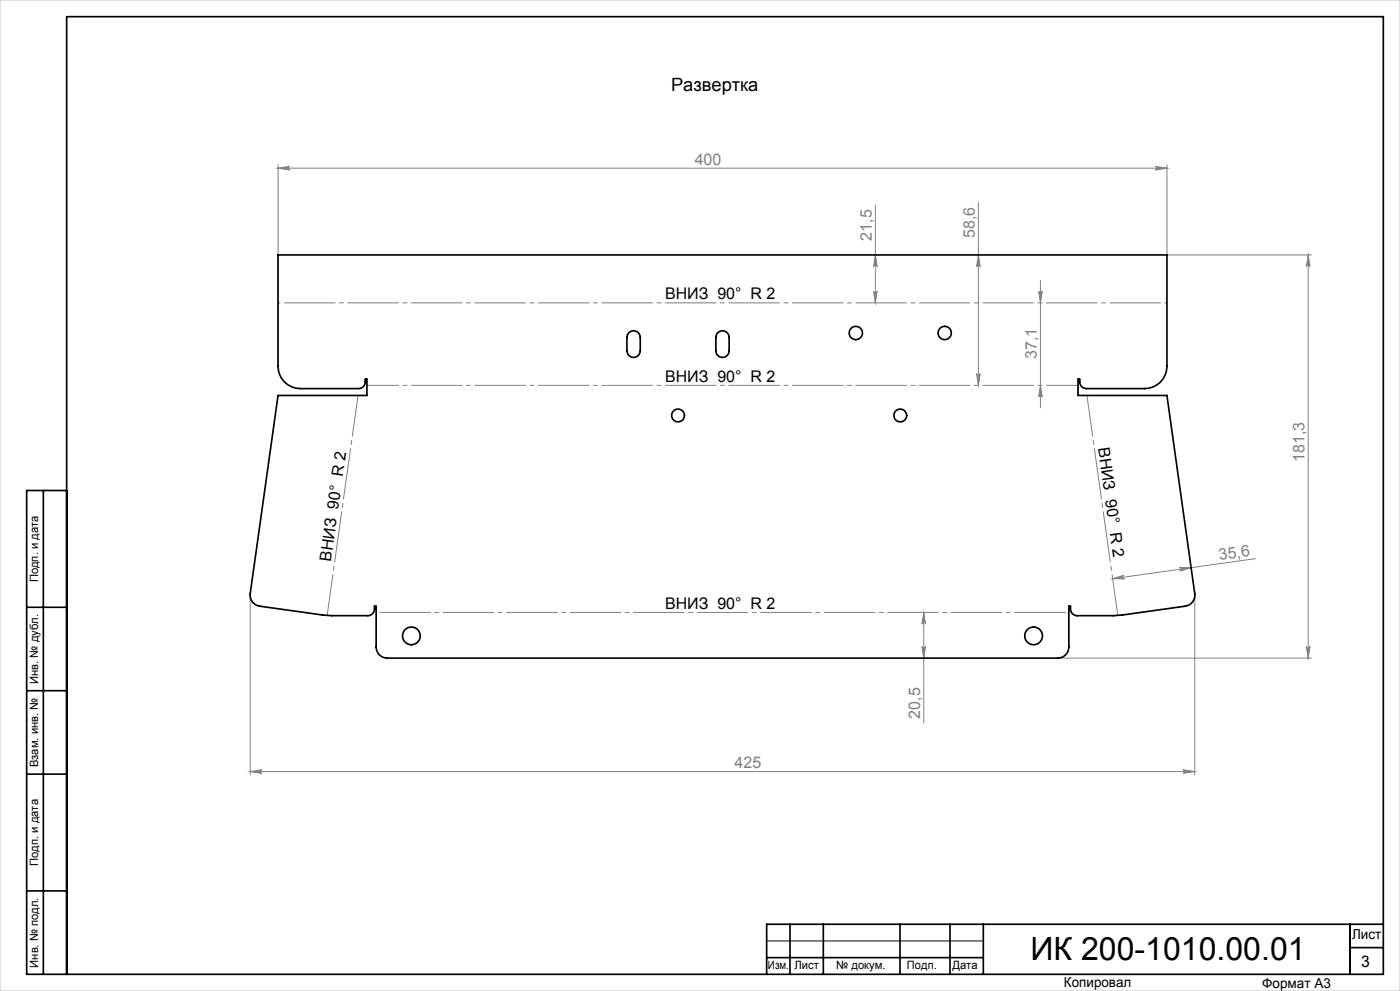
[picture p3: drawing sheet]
<svg xmlns="http://www.w3.org/2000/svg" width="420mm" height="297mm" viewBox="0 0 420 297" stroke-linecap="round" stroke-linejoin="round" font-family="sans-serif">
<g fill="none" stroke="#808080" stroke-width=".3">
<path d="M83.4 49.4v27M83.4 50.4h266.7M83.4 50.4l3.5-.5a.54 .54 0 0 0-.5 .5 .54 .54 0 0 0 .5 .5zM346.6 49.9l3.5 .5-3.5 .5a.54 .54 0 0 0 .5-.5 .54 .54 0 0 0-.5-.5zM350.1 49.4v27h43.4M262.6 76.4l.5 3.5a.54 .54 0 0 0-.5-.5 .54 .54 0 0 0-.5 .5zM262.6 61.4v29.4M293.5 76.4l.6 3.5a.54 .54 0 0 0-.6-.5 .54 .54 0 0 0-.5 .5zM293.5 60.7v54.8M392.5 76.4v120.8M392.5 76.4l.5 3.5a.54 .54 0 0 0-.5-.5 .54 .54 0 0 0-.6 .5zM262.1 87.3a.54 .54 0 0 0 .5 .5 .54 .54 0 0 0 .5-.5l-.5 3.5z"/>
<path d="M311.6 87.3a.54 .54 0 0 0 .5 .5 .54 .54 0 0 0 .6-.5l-.6 3.5zM312.1 84v38.2M293 112a.54 .54 0 0 0 .5 .5 .54 .54 0 0 0 .6-.5l-.6 3.5zM312.1 115.5l.6 3.5a.54 .54 0 0 0-.6-.5 .54 .54 0 0 0-.5 .5zM75.1 177.9v54.3M333.8 173.4l3.4-1a.54 .54 0 0 0-.4 .6 .54 .54 0 0 0 .5 .5zM353.8 170.1h3.5l-3.4 1.1a.54 .54 0 0 0 .5-.6 .54 .54 0 0 0-.6-.5zM358.4 177.9v54.3M376.6 167.4l-42.8 6M276.6 193.7a.54 .54 0 0 0 .5 .5 .54 .54 0 0 0 .6-.5l-.6 3.5zM277.1 183.5v33.2M277.1 183.5l.6 3.5a.54 .54 0 0 0-.6-.5 .54 .54 0 0 0-.5 .5z"/>
<path d="M317.3 197.2h76.2M391.9 193.7a.54 .54 0 0 0 .6 .5 .54 .54 0 0 0 .5-.5l-.5 3.5zM75.1 231.2h283.3M75.1 231.2l3.5-.5a.54 .54 0 0 0-.5 .5 .54 .54 0 0 0 .5 .6zM354.9 230.7l3.5 .5-3.5 .6a.54 .54 0 0 0 .5-.6 .54 .54 0 0 0-.5-.5z"/>
</g>
<path d="M230 282h65" fill="none" stroke="#000" stroke-width=".3"/>
<g fill="none" stroke="#000" stroke-width=".5">
<path d="M13 147v145M20 147h-12v145h407v-287h-395v287M8 182h12M8 207h12M8 232h12M8 267h12M237 277v15M247 277v15M270 277v15M285 277v15M295 277v15M405 277v15"/>
<path d="M415 277h-185v15M230 287h65M405 284h10"/>
</g>
<path d="M326.1 118.5l9.2 65.9M98.1 184.4l9.3-65.9" fill="none" stroke="#808080" stroke-width=".3" stroke-dasharray="15.2 1.3 1.3 1.3" stroke-dashoffset="2.9"/>
<path d="M323.4 115.5h-213.3" fill="none" stroke="#808080" stroke-width=".3" stroke-dasharray="15.2 1.3 1.3 1.3" stroke-dashoffset="5.7"/>
<path d="M83.4 90.8h266.7" fill="none" stroke="#808080" stroke-width=".3" stroke-dasharray="15.2 1.3 1.3 1.3" stroke-dashoffset="-1.9"/>
<path d="M320.6 183.5h-207.8" fill="none" stroke="#808080" stroke-width=".3" stroke-dasharray="15.2 1.3 1.3 1.3" stroke-dashoffset="-1"/>
<path d="M0 0h420v297h-420z" fill="none" stroke="#c0c0c0" stroke-width=".3"/>
<g fill="#808080">
<path d="M75.1 231.2l3.5-.5a.54 .54 0 0 0-.5 .5 .54 .54 0 0 0 .5 .6zM354.9 230.7l3.5 .5-3.5 .6a.54 .54 0 0 0 .5-.6 .54 .54 0 0 0-.5-.5z"/>
<path d="M346.6 49.9l3.5 .5-3.5 .5a.54 .54 0 0 0 .5-.5 .54 .54 0 0 0-.5-.5zM83.4 50.4l3.5-.5a.54 .54 0 0 0-.5 .5 .54 .54 0 0 0 .5 .5z"/>
<path d="M333.8 173.4l3.4-1a.54 .54 0 0 0-.4 .6 .54 .54 0 0 0 .5 .5zM353.8 170.1h3.5l-3.4 1.1a.54 .54 0 0 0 .5-.6 .54 .54 0 0 0-.6-.5z"/>
<path d="M262.1 87.3a.54 .54 0 0 0 .5 .5 .54 .54 0 0 0 .5-.5l-.5 3.5zM262.6 76.4l.5 3.5a.54 .54 0 0 0-.5-.5 .54 .54 0 0 0-.5 .5zM293 112a.54 .54 0 0 0 .5 .5 .54 .54 0 0 0 .6-.5l-.6 3.5zM293.5 76.4l.6 3.5a.54 .54 0 0 0-.6-.5 .54 .54 0 0 0-.5 .5zM312.1 115.5l.6 3.5a.54 .54 0 0 0-.6-.5 .54 .54 0 0 0-.5 .5zM311.6 87.3a.54 .54 0 0 0 .5 .5 .54 .54 0 0 0 .6-.5l-.6 3.5z"/>
<path d="M392.5 76.4l.5 3.5a.54 .54 0 0 0-.5-.5 .54 .54 0 0 0-.6 .5zM391.9 193.7a.54 .54 0 0 0 .6 .5 .54 .54 0 0 0 .5-.5l-.5 3.5zM277.1 183.5l.6 3.5a.54 .54 0 0 0-.6-.5 .54 .54 0 0 0-.5 .5zM276.6 193.7a.54 .54 0 0 0 .5 .5 .54 .54 0 0 0 .6-.5l-.6 3.5z"/>
</g>
<g fill="none" stroke="#000" stroke-width=".5">
<path d="M83.4 76.4h266.7v33.4a6.7 6.7 0 0 1-6.7 6.7h-17.5a2.17 2.17 0 0 1-2-2.9h-.5v4.9h26.7l8.3 59.4a3.3 3.3 0 0 1-2.8 3.8l-18.9 2.6-2.7 .2h-10.9a2.17 2.17 0 0 1-2-2.8h-.5v12.2a3.3 3.3 0 0 1-3.3 3.3h-201.1a3.3 3.3 0 0 1-3.4-3.3v-12.2h-.5a2.2 2.2 0 0 1-2 2.8h-10.8l-2.7-.2-18.9-2.6a3.3 3.3 0 0 1-2.8-3.8l8.3-59.4h26.7v-4.9h-.5a2.2 2.2 0 0 1-2 2.9h-17.5a6.7 6.7 0 0 1-6.7-6.7zM188.5 99.8a2 2 0 0 1 2.3-.6 2 2 0 0 1 1.3 1.9v4a2 2 0 0 1-2 2 2 2 0 0 1-2-2v-4zM215.2 99.8a2 2 0 0 1 2.2-.6 2 2 0 0 1 1.3 1.9v4a2 2 0 0 1-2 2 2 2 0 0 1-2-2v-4z"/>
<circle cx="256.7" cy="99.8" r="2"/>
<circle cx="283.4" cy="99.8" r="2"/>
<circle cx="203.4" cy="124.5" r="1.93"/>
<circle cx="270.1" cy="124.5" r="1.93"/>
<circle cx="123.4" cy="190.6" r="2.67"/>
<circle cx="310.1" cy="190.6" r="2.67"/>
</g>
<text font-size="9.6" x="309.1" y="287.8">ИК 200-1010.00.01</text>
<text font-size="5.5" x="201.3" y="27.2">Развертка</text>
<g font-size="4.8" fill="#808080">
<text x="208.4" y="49.3">400</text>
<text x="292.4" y="71.4" transform="rotate(-90 292.4 71.4)">58,6</text>
<text x="261.5" y="72.1" transform="rotate(-90 261.5 72.1)">21,5</text>
<text x="311.1" y="107.7" transform="rotate(-90 311.1 107.7)">37,1</text>
<text x="391.4" y="138.5" transform="rotate(-90 391.4 138.5)">181,3</text>
<text x="365.9" y="167.8" transform="rotate(-8 365.9 167.8)">35,6</text>
<text x="276" y="215.4" transform="rotate(-90 276 215.4)">20,5</text>
<text x="220.4" y="230.2">425</text>
</g>
<g font-size="4.8">
<text x="199.5" y="89.7">ВНИЗ 90° R 2</text>
<text x="199.5" y="114.4">ВНИЗ 90° R 2</text>
<text x="329.4" y="134.2" transform="rotate(82 329.4 134.2)">ВНИЗ 90° R 2</text>
<text x="99.3" y="168.4" transform="rotate(-82 99.3 168.4)">ВНИЗ 90° R 2</text>
<text x="199.5" y="182.5">ВНИЗ 90° R 2</text>
<text x="408.3" y="289.7">3</text>
</g>
<g font-size="4.1">
<text x="405.6" y="281.5">Лист</text>
<text x="319.2" y="295.9">Копировал</text>
<text x="378.7" y="296">Формат А3</text>
</g>
<g font-size="3.4">
<text x="11.4" y="174.5" transform="rotate(-90 11.4 174.5)">Подп. и дата</text>
<text x="11.4" y="205" transform="rotate(-90 11.4 205)">Инв. № дубл.</text>
<text x="11.4" y="229.9" transform="rotate(-90 11.4 229.9)">Взам. инв. №</text>
<text x="11.4" y="259.5" transform="rotate(-90 11.4 259.5)">Подп. и дата</text>
<text x="11.4" y="290" transform="rotate(-90 11.4 290)">Инв. № подл.</text>
<text x="230.4" y="290.4">Изм.</text>
<text x="238.3" y="290.4">Лист</text>
<text x="250.9" y="290.4">№ докум.</text>
<text x="272.1" y="290.4">Подп.</text>
<text x="285.7" y="290.5">Дата</text>
</g>
</svg>
